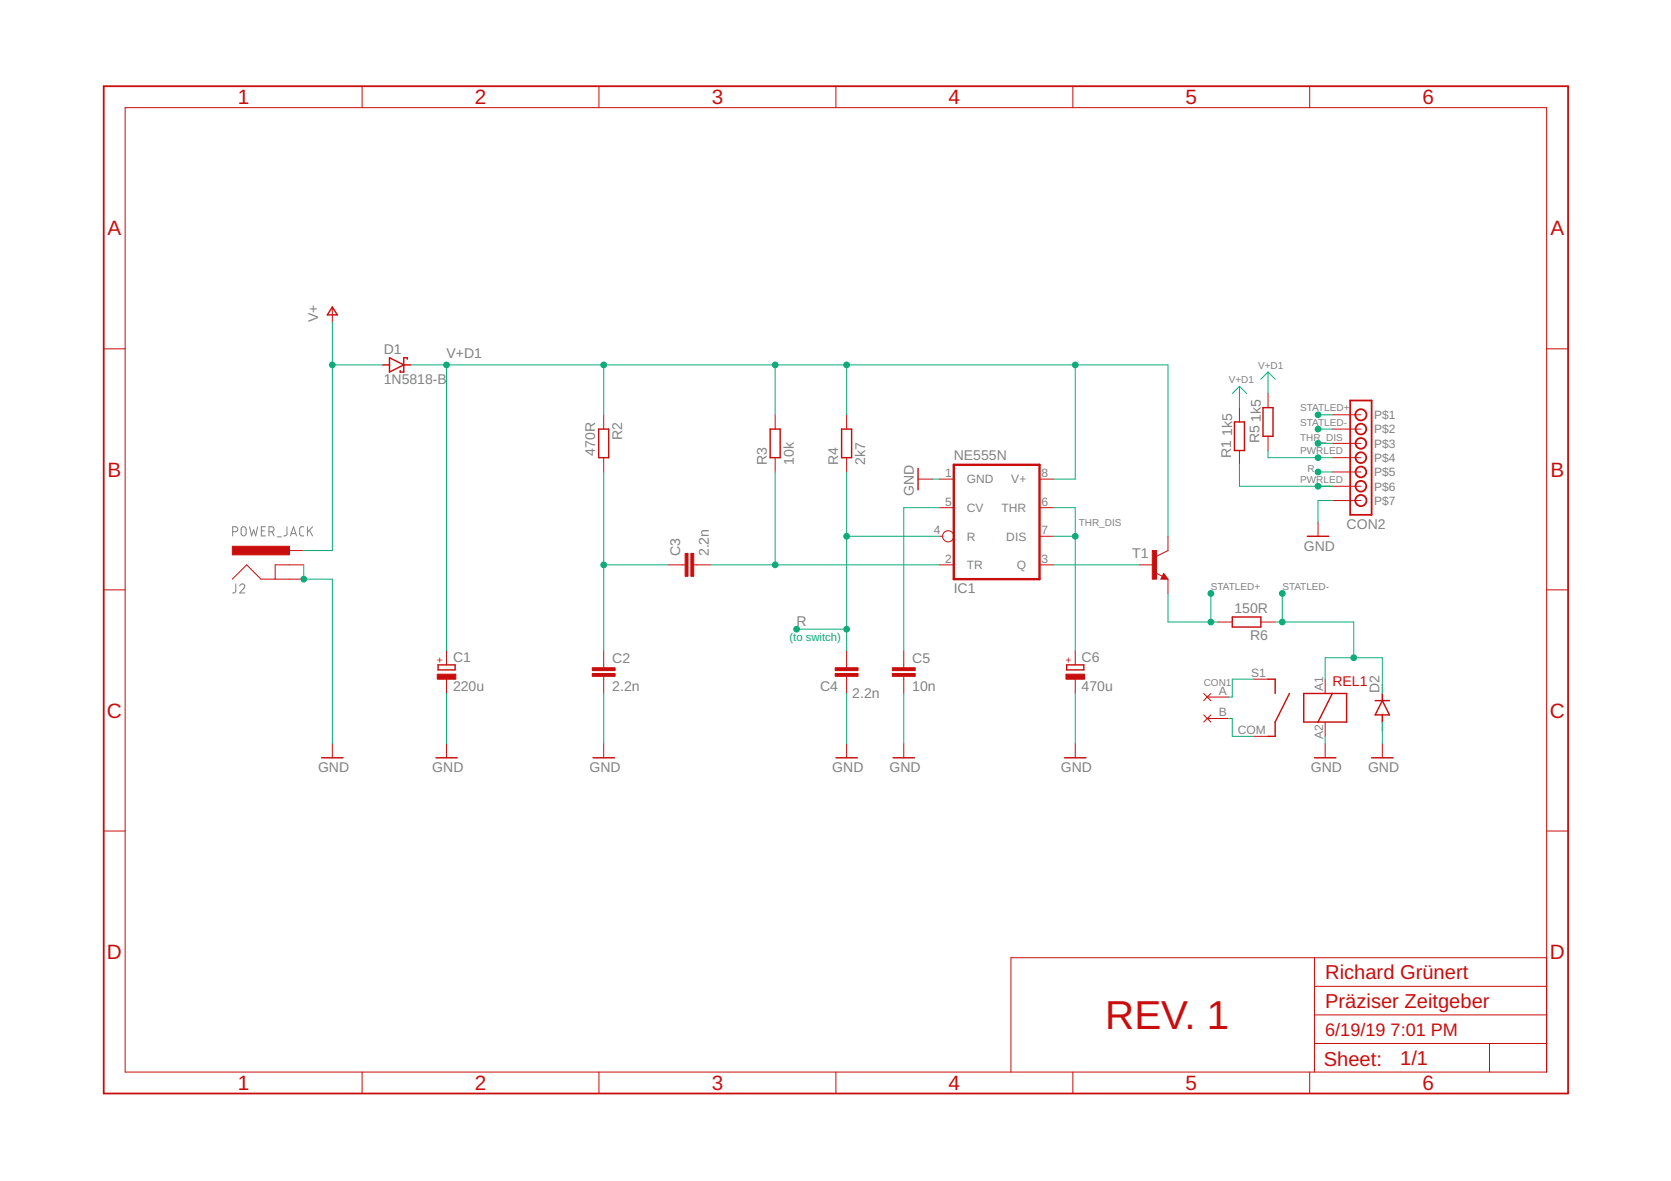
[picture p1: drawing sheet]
<svg xmlns="http://www.w3.org/2000/svg" width="297mm" height="210mm" viewBox="0 0 297 210" stroke-linecap="round" stroke-linejoin="round" font-family="sans-serif">
<g fill="none" stroke="#808080" stroke-width=".18">
<path d="M41.4 94.5h.4a.44 .44 0 0 0 .5-.4 .44 .44 0 0 0-.5-.5h-.4v1.6M43 93.7l.1-.1a.44 .44 0 0 1 .7 .5v.7a.44 .44 0 0 1-.5 .4 .44 .44 0 0 1-.4-.4zM44.4 93.6l.3 1.6 .4-1.1 .3 1.1 .4-1.6M46.5 94.3h.5M47.2 93.6h-.7v1.6h.7M47.8 94.5h.5a.44 .44 0 0 0 .4-.4 .44 .44 0 0 0-.4-.5h-.5v1.6M48.4 94.5l.3 .7M49.3 95.4h.7M51 93.6v1.4l-.2 .2h-.3M51.6 95.2l.6-1.6 .5 1.6M51.8 94.8h.8M54 93.6h-.5l-.2 .4v1l.2 .2h.5"/>
<path d="M54.7 93.6v1.6M55 94.3l.6 .9M55.6 93.6l-.9 1M41.9 103.8v1.4l-.2 .2h-.3M42.6 104.1a.45 .45 0 0 1 .6-.3 .45 .45 0 0 1 .2 .7l-.8 .9h.9"/>
</g>
<g fill="none" stroke="#c90d0c" stroke-width=".25">
<path d="M59.1 54.6l.9 1.4h-1.8zM68 64.9h1.2M69.2 63.6l2.6 1.3-2.6 1.2zM71.8 64.9h1.2M72.4 63.8v-.2h-.6v2.5h-.7v-.2M106.4 76.3h1.8v5h-1.8zM136.9 76.3h1.8v5h-1.8zM149.6 76.3h1.8v5h-1.8zM219.4 75h1.8v5.1h-1.8zM224.5 72.5h1.8v5h-1.8zM163.2 83.2v3.9M232.4 95.3h3.8"/>
<path d="M77.9 118.2h3v.9h-3zM189.6 118.2h3.1v.9h-3.1zM206.9 102.4l.1 .3h-.4l.3-.5 .5 .6h-.8M219.1 109.7h5v1.7h-5zM57.2 134.7h3.8M77.5 134.7h3.8M105.4 134.7h3.8M148.6 134.7h3.8M158.7 134.7h3.9M189.2 134.7h3.8M225.4 120.7h1.3v2.6M229.2 123.3l-2.5 5v2.6h-1.3"/>
<path d="M231.8 123.3h7.6v5h-7.6zM233.7 134.7h3.8M236.8 123.3l-2.5 5M243.8 134.7h3.8M244.5 124.5h2.5M245.7 124.5l1.3 2.6h-2.5zM245.7 123.3v1.2M245.7 127.1v1.2"/>
</g>
<g fill="none" stroke="#c90d0c" stroke-width=".18">
<path d="M22.2 19.1h252.7v171.4h-252.7zM64.4 15.3v3.8M106.5 15.3v3.8M148.6 15.3v3.8M190.7 15.3v3.8M232.8 15.3v3.8M59.1 54.7v2.5M18.4 62h3.8M107.3 73.7v2.6M137.8 73.7v2.6M150.5 73.7v2.6M220.3 72.5v2.5"/>
<path d="M225.4 69.9v2.6M225.4 77.5v2.6M236.8 73.7h5.1M236.8 76.3h5.1M236.8 78.8h5.1M274.9 62h3.8M51.5 97.9h2.5M107.3 81.3v2.6M137.8 81.3v2.6M150.5 81.3v2.6M163.2 85.2h2.5M167 95.3h.6"/>
<path d="M167 90.2h2.5M167 85.2h2.5M184.8 95.3h2.5M184.8 90.2h2.5M184.8 85.2h2.5M207.6 95.3v2.6l-2 1M220.3 80.1v2.5M234.3 92.8v2.5M236.8 81.3h5.1M236.8 83.9h5.1M236.8 86.4h5.1M236.8 89h5.1"/>
<path d="M18.4 104.8h3.8M41.3 102.9l2.5-2.5 2.6 2.5h7.6M54 100.4h-5.1v2.5M79.4 115.6v2.6M107.3 115.6v3.1M118.7 100.4h3.1M123.3 100.4h3.1M150.5 115.6v3.1M160.7 115.6v3.1M167 100.4h2.5M184.8 100.4h2.5M191.1 115.6v2.6"/>
<path d="M202.5 100.4h2.6M205.4 101.8l1.2 .6M206.9 101.9l.7 1h-1.2zM207.6 102.9v2.6M216.5 110.6h2.6M224.1 110.6h2.6M274.9 104.8h3.8M59.1 132.1v2.6M79.4 120.7v2.6M79.4 132.1v2.6M107.3 120.2v3.1M107.3 132.1v2.6"/>
<path d="M150.5 120.2v3.1M150.5 132.1v2.6M160.7 120.2v3.1M160.7 132.1v2.6M191.1 120.7v2.6M191.1 132.1v2.6M214 123.3l1.2 1.2M214 127.1l1.2 1.2M214.6 123.9h3.8M214.6 127.7h3.8M215.2 123.3l-1.2 1.2M215.2 127.1l-1.2 1.2"/>
<path d="M222.9 120.7h2.5M222.9 130.9h2.5M235.6 120.7v2.6M235.6 128.3v2.6M235.6 132.1v2.6M245.7 132.1v2.6M18.4 147.7h3.8M274.9 147.7h3.8M233.7 170.2v20.3M233.7 175.3h41.2M274.9 170.2h-95.2v20.3M64.4 190.5v3.9"/>
<path d="M106.5 190.5v3.9M148.6 190.5v3.9M190.7 190.5v3.9M232.8 190.5v3.9M233.7 185.5h41.2M233.7 180.4h41.2M264.8 185.5v5"/>
<circle cx="168.6" cy="95.3" r=".99"/>
</g>
<g fill="#c90d0c" stroke="#c90d0c" stroke-width=".18">
<path d="M77.7 119.8h3.3v.9h-3.3z"/>
<path d="M105.3 119.7h4v.5h-4z"/>
<path d="M105.3 118.7h4v.5h-4z"/>
<path d="M122.8 98.4h.5v4h-.5z"/>
<path d="M121.8 98.4h.5v4h-.5z"/>
<path d="M148.5 118.7h4v.5h-4z"/>
<path d="M148.5 119.7h4v.5h-4z"/>
<path d="M158.6 119.7h4.1v.5h-4.1z"/>
<path d="M158.6 118.7h4.1v.5h-4.1z"/>
<path d="M189.5 119.8h3.3v.9h-3.3z"/>
<path d="M204.8 97.9h.8v5h-.8z"/>
<path d="M41.3 97.1h10.2v1.5h-10.2z"/>
</g>
<path d="M169.5 82.6h15.3v20.3h-15.3z" fill="none" stroke="#c90d0c" stroke-width=".42"/>
<g fill="none" stroke="#c90d0c" stroke-width=".32">
<path d="M18.4 15.3h260.3v179.1h-260.3zM240 71.2h3.8v20.3h-3.8z"/>
<circle cx="241.9" cy="73.7" r=".99"/>
<circle cx="241.9" cy="76.3" r=".95"/>
<circle cx="241.9" cy="78.8" r=".95"/>
<circle cx="241.9" cy="89" r=".99"/>
<circle cx="241.9" cy="86.4" r=".95"/>
<circle cx="241.9" cy="81.3" r=".95"/>
<circle cx="241.9" cy="83.9" r=".95"/>
</g>
<g fill="none" stroke="#0dab76" stroke-width=".18">
<path d="M59.1 57.2v40.7h-5.1M59.1 64.9h8.9M73 64.9h134.6v30.4M79.4 64.9v50.7M107.3 64.9v8.8M137.8 64.9v8.8M150.5 64.9v8.8M191.1 64.9v20.3h-3.8M220.3 68.7v3.8M220.3 68.7l1.3 1.2M220.3 68.7l-1.2 1.2M225.4 66.1v3.8"/>
<path d="M225.4 66.1l1.3 1.3M225.4 66.1l-1.3 1.3M234.3 78.8h2.5M234.3 76.3h2.5M234.3 73.7h2.5M107.3 83.9v31.7M137.8 83.9v16.5M150.5 83.9v31.7M150.5 95.3h16.5M165.7 85.2h1.3M167 90.2h-6.3v25.4M187.3 90.2h3.8v25.4"/>
<path d="M187.3 95.3h3.8M220.3 82.6v3.8h16.5M225.4 80.1v1.2h11.4M234.3 83.9h2.5M236.8 89h-2.5v3.8M54 100.4v2.5h5.1v29.2M107.3 100.4h11.4M126.4 100.4h40.6M141.6 111.8h8.9M187.3 100.4h15.2M207.6 105.5v5.1h8.9M215.2 105.5v5.1"/>
<path d="M226.7 110.6h13.9v6.3M227.9 105.5v5.1M79.4 123.3v8.8M107.3 123.3v8.8M150.5 123.3v8.8M160.7 123.3v8.8M191.1 123.3v8.8M218.4 127.7h.7v3.2h3.8M222.9 120.7h-3.8v3.2h-.7M235.6 120.7v-3.8h10.1v6.4M235.6 130.9v1.2M245.7 128.3v3.8"/>
</g>
<g fill="#0dab76" stroke="#0dab76" stroke-width=".18">
<circle cx="59.1" cy="64.9" r=".51"/>
<circle cx="54" cy="102.9" r=".51"/>
<circle cx="107.3" cy="100.4" r=".51"/>
<circle cx="137.8" cy="100.4" r=".51"/>
<circle cx="150.5" cy="95.3" r=".51"/>
<circle cx="150.5" cy="111.8" r=".51"/>
<circle cx="141.6" cy="111.8" r=".51"/>
<circle cx="234.3" cy="83.9" r=".51"/>
<circle cx="79.4" cy="64.9" r=".51"/>
<circle cx="107.3" cy="64.9" r=".51"/>
<circle cx="137.8" cy="64.9" r=".51"/>
<circle cx="191.1" cy="64.9" r=".51"/>
<circle cx="150.5" cy="64.9" r=".51"/>
<circle cx="191.1" cy="95.3" r=".51"/>
<circle cx="234.3" cy="78.8" r=".51"/>
<circle cx="240.6" cy="116.9" r=".51"/>
<circle cx="227.9" cy="110.6" r=".51"/>
<circle cx="227.9" cy="105.5" r=".51"/>
<circle cx="234.3" cy="76.3" r=".51"/>
<circle cx="234.3" cy="81.3" r=".51"/>
<circle cx="215.2" cy="110.6" r=".51"/>
<circle cx="215.2" cy="105.5" r=".51"/>
<circle cx="234.3" cy="73.7" r=".51"/>
<circle cx="234.3" cy="86.4" r=".51"/>
</g>
<text font-size="7.2" fill="#c90d0c" x="196.5" y="182.9">REV. 1</text>
<g font-size="3.7" fill="#c90d0c">
<text x="42.3" y="18.5">1</text>
<text x="84.4" y="18.5">2</text>
<text x="126.5" y="18.5">3</text>
<text x="168.6" y="18.5">4</text>
<text x="210.7" y="18.5">5</text>
<text x="252.9" y="18.5">6</text>
<text x="19.1" y="41.9">A</text>
<text x="275.6" y="41.9">A</text>
<text x="19.1" y="84.7">B</text>
<text x="275.6" y="84.7">B</text>
<text x="19" y="127.6">C</text>
<text x="275.5" y="127.6">C</text>
<text x="19" y="170.4">D</text>
<text x="275.5" y="170.4">D</text>
<text x="42.3" y="193.7">1</text>
<text x="84.4" y="193.7">2</text>
<text x="126.5" y="193.7">3</text>
<text x="168.6" y="193.7">4</text>
<text x="210.7" y="193.7">5</text>
<text x="252.9" y="193.7">6</text>
</g>
<g font-size="3.6" fill="#c90d0c">
<text x="235.6" y="174">Richard Grünert</text>
<text x="235.6" y="179.1">Präziser Zeitgeber</text>
<text x="235.3" y="189.4">Sheet:</text>
<text x="248.9" y="189.3">1/1</text>
</g>
<g font-size="3.2" fill="#c90d0c">
<text x="235.6" y="184.2">6/19/19</text>
<text x="247.2" y="184.2">7:01 PM</text>
</g>
<g font-size="2.5" fill="#808080">
<text x="56.5" y="57.2" transform="rotate(-90 56.5 57.2)">V+</text>
<text x="68.2" y="62.9">D1</text>
<text x="79.4" y="63.6">V+D1</text>
<text x="68.2" y="68.3">1N5818-B</text>
<text x="219.1" y="77.5" transform="rotate(-90 219.1 77.5)">1k5</text>
<text x="224.1" y="75" transform="rotate(-90 224.1 75)">1k5</text>
<text x="105.8" y="81" transform="rotate(-90 105.8 81)">470R</text>
<text x="110.6" y="78.2" transform="rotate(-90 110.6 78.2)">R2</text>
<text x="136.3" y="82.6" transform="rotate(-90 136.3 82.6)">R3</text>
<text x="141.1" y="82.6" transform="rotate(-90 141.1 82.6)">10k</text>
<text x="149" y="82.6" transform="rotate(-90 149 82.6)">R4</text>
<text x="153.8" y="82.6" transform="rotate(-90 153.8 82.6)">2k7</text>
<text x="169.5" y="81.7">NE555N</text>
<text x="218.8" y="81.4" transform="rotate(-90 218.8 81.4)">R1</text>
<text x="223.9" y="78.8" transform="rotate(-90 223.9 78.8)">R5</text>
<text x="162.4" y="88.2" transform="rotate(-90 162.4 88.2)">GND</text>
<text x="239.4" y="94">CON2</text>
<text x="120.9" y="98.9" transform="rotate(-90 120.9 98.9)">C3</text>
<text x="126" y="98.9" transform="rotate(-90 126 98.9)">2.2n</text>
<text x="201.3" y="99.1">T1</text>
<text x="231.8" y="97.9">GND</text>
<text x="169.5" y="105.5">IC1</text>
<text x="141.6" y="111.3">R</text>
<text x="219.4" y="109">150R</text>
<text x="222.2" y="113.8">R6</text>
<text x="80.5" y="117.7">C1</text>
<text x="108.8" y="117.8">C2</text>
<text x="162.2" y="117.8">C5</text>
<text x="192.3" y="117.7">C6</text>
<text x="80.5" y="122.8">220u</text>
<text x="108.8" y="122.9">2.2n</text>
<text x="145.8" y="122.9">C4</text>
<text x="151.5" y="124.1">2.2n</text>
<text x="162.2" y="122.9">10n</text>
<text x="192.3" y="122.8">470u</text>
<text x="245.2" y="123.3" transform="rotate(-90 245.2 123.3)">D2</text>
<text x="56.5" y="137.2">GND</text>
<text x="76.8" y="137.2">GND</text>
<text x="104.8" y="137.2">GND</text>
<text x="148" y="137.2">GND</text>
<text x="158.1" y="137.2">GND</text>
<text x="188.6" y="137.2">GND</text>
<text x="233" y="137.2">GND</text>
<text x="243.2" y="137.2">GND</text>
</g>
<text font-size="2.5" fill="#c90d0c" x="236.8" y="122">REL1</text>
<g font-size="2.1" fill="#808080">
<text x="244.3" y="74.5">P$1</text>
<text x="244.3" y="77">P$2</text>
<text x="244.3" y="79.6">P$3</text>
<text x="244.3" y="82.1">P$4</text>
<text x="168" y="89.9">5</text>
<text x="168" y="84.8">1</text>
<text x="171.9" y="85.9">GND</text>
<text x="179.8" y="85.9">V+</text>
<text x="185.1" y="89.9">6</text>
<text x="185.1" y="84.8">8</text>
<text x="244.3" y="84.7">P$5</text>
<text x="244.3" y="87.2">P$6</text>
<text x="244.3" y="89.7">P$7</text>
<text x="166" y="95">4</text>
<text x="171.9" y="91">CV</text>
<text x="178" y="91">THR</text>
<text x="185.1" y="95">7</text>
<text x="168" y="100">2</text>
<text x="171.9" y="101.2">TR</text>
<text x="171.9" y="96.1">R</text>
<text x="178.9" y="96.1">DIS</text>
<text x="180.8" y="101.2">Q</text>
<text x="185.1" y="100">3</text>
<text x="216.7" y="123.5">A</text>
<text x="222.4" y="120.4">S1</text>
<text x="235.2" y="122.9" transform="rotate(-90 235.2 122.9)">A1</text>
<text x="216.7" y="127.3">B</text>
<text x="220.1" y="130.5">COM</text>
<text x="235.2" y="131.3" transform="rotate(-90 235.2 131.3)">A2</text>
</g>
<text font-size="2" fill="#0dab76" x="140.3" y="113.9">(to switch)</text>
<g font-size="1.8" fill="#808080">
<text x="223.6" y="65.6">V+D1</text>
<text x="218.4" y="68.1">V+D1</text>
<text x="231.1" y="75.6">STATLED-</text>
<text x="231.1" y="73.1">STATLED+</text>
<text x="231.1" y="78.3">THR_DIS</text>
<text x="231.1" y="80.7">PWRLED</text>
<text x="232.4" y="83.9">R</text>
<text x="231.1" y="85.8">PWRLED</text>
<text x="191.8" y="93.4">THR_DIS</text>
<text x="215.3" y="104.8">STATLED+</text>
<text x="227.9" y="104.8">STATLED-</text>
<text x="214" y="122">CON1</text>
</g>
<g font-size="1.8" fill="#c90d0c">
<text x="78.8" y="117.8" transform="rotate(-90 78.8 117.8)">+</text>
<text x="190.5" y="117.8" transform="rotate(-90 190.5 117.8)">+</text>
</g>
<g font-size=".6" fill="#ffba08">
<text x="245.9" y="124.9" transform="rotate(-90 245.9 124.9)">SpiceOrder 2</text>
<text x="245.9" y="130" transform="rotate(-90 245.9 130)">SpiceOrder 1</text>
</g>
</svg>
